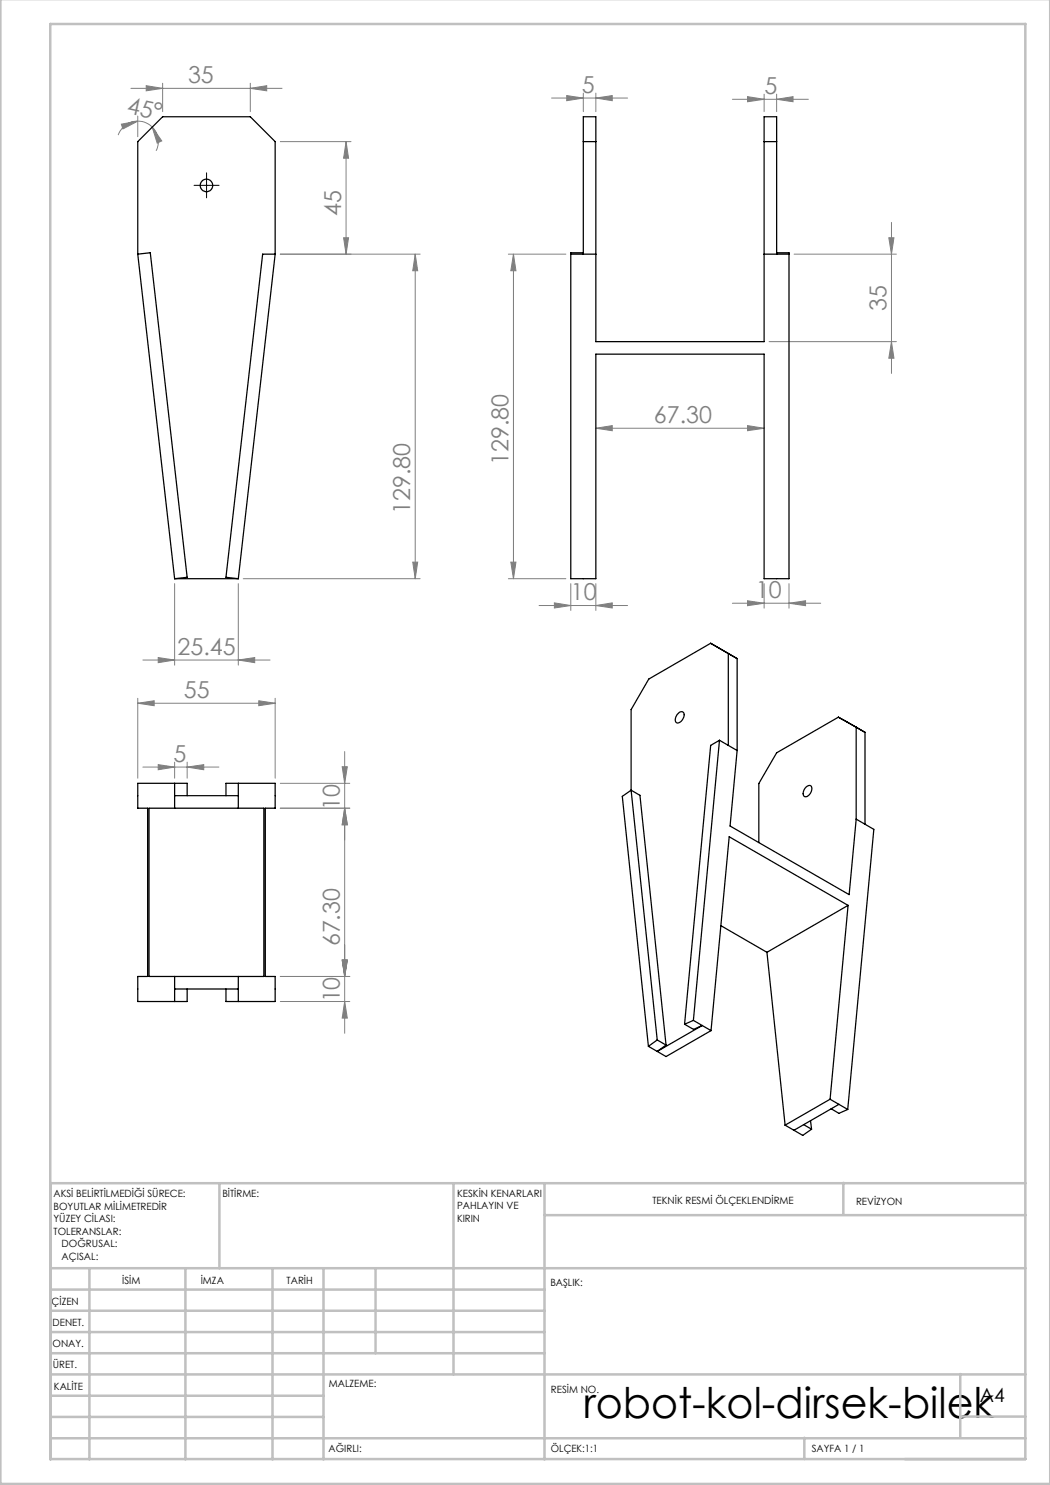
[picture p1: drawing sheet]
<svg xmlns="http://www.w3.org/2000/svg" width="210mm" height="297mm" viewBox="0 0 210 297" stroke-linecap="round" stroke-linejoin="round" font-family="sans-serif">
<g fill="none" stroke="#808080" stroke-width=".2">
<path d="M26.2 17.7h30.2M29.2 17.1l3.3 .6-3.3 .5zM32.5 16.6v5.7M50.1 17.7l3.2-.6v1.1zM50.1 16.6v5.7M110.3 19.6h15.2M113.3 19.1l3.4 .5-3.4 .5zM116.7 18.6v3.7M119.2 19.6l3.2-.5v1zM119.2 18.6v3.7M146.5 19.9h15.2M149.5 19.3l3.3 .6-3.3 .5z"/>
<path d="M152.8 18.8v3.5M155.3 19.9l3.3-.6v1.1zM155.3 18.8v3.5M24.3 24.8l3.3-.6-3 1.6zM27.6 23.2v4.1M27.6 24.2a3.9 3.9 0 0 1 2.8 1.2M27.6 24.2a4.1 4.1 0 0 0-4 2.8M30.4 25.4l1.9 2.8-.9 .4zM30.4 25.4a4.1 4.1 0 0 1 .8 4.8M56.1 28.3h14.1M69.2 28.3v22.5M69.2 28.3l.5 3.3h-1z"/>
<path d="M56.1 50.8h27.9M68.7 47.6h1l-.5 3.2zM83 50.8l.5 3.3h-1zM83 50.8v64.9M101.7 50.8h11.5M102.7 50.8v64.9M102.7 50.8l.5 3.3h-1zM158.8 50.8h20.5M177.8 47.6h1l-.5 3.2zM178.3 44.5v30.2M153.8 68.3h25.5M178.3 68.3l.5 3.3h-1z"/>
<path d="M119.2 85.7l3.2-.6v1zM119.2 85.7h33.6M149.5 85.1l3.3 .6-3.3 .4zM34.9 116.7v16.3M47.7 116.7v16.3M48.6 115.7h35.4M82.5 112.4h1l-.5 3.3zM101.7 115.7h11.5M102.2 112.4h1l-.5 3.3zM114.2 116.7v5.4M119.2 116.7v5.4M152.8 116.7v4.9"/>
<path d="M157.8 116.7v4.9M27.6 139.7v15.9M28.6 132h25.4M31.6 131.5l3.3 .5-3.3 .5zM47.7 132l3.2-.5v1zM55 139.7v15.9M107.8 121.1h17.7M110.9 120.6l3.3 .5-3.3 .5zM119.2 121.1l3.2-.5v1zM146.5 120.6h17.6M149.5 120.2l3.3 .4-3.3 .5zM157.8 120.6l3.3-.4v.9z"/>
<path d="M27.6 140.6l3.2-.4v.9zM27.6 140.6h27.4M28.6 153.4h15.2M31.6 152.9l3.3 .5-3.3 .5zM34.9 152.4v3.2M37.4 153.4l3.3-.5v1zM37.4 152.4v3.2M51.8 140.2l3.2 .4-3.2 .5zM56.1 156.7h13.9M68.4 153.3h1.1l-.6 3.4zM68.9 150.3v56.4M68.9 161.6l.6 3.4h-1.1z"/>
<path d="M70 161.6h-13.9M56.1 195.3h13.9M68.4 192h1.1l-.6 3.3zM56.1 200.3h13.9M68.9 200.3l.6 3.3h-1.1z"/>
</g>
<path d="M40.1 37.1h-1.3M41.3 35.8v-1.2M41.3 38.3v1.3M42.6 37.1h1.2" fill="none" stroke="#000" stroke-width=".2" stroke-dasharray="15.2 1.3 1.3 1.3"/>
<path d="M40 37.1h2.5M41.3 35.8v2.5" fill="none" stroke="#000" stroke-width=".2"/>
<g fill="none" stroke="#c0c0c0" stroke-width=".5">
<path d="M.1 -.1v296.9h209.9v-296.9M10.1 4.8h195v287h-195zM43.9 236.6v17M90.7 236.6v38.3M108.9 236.6v55.3M168.7 236.6v6.3M205.1 236.6h-195v55.3M10.1 253.6h195M10.1 257.9h98.8M17.9 253.6v38.3M37.1 253.6v38.3M54.5 253.6v38.3"/>
<path d="M64.7 253.6v38.3M75.1 253.6v17M108.9 243h96.2M10.1 270.6h98.8M10.1 266.4h98.8M10.1 262.1h98.8M10.1 279.1h54.6M10.1 274.9h195M192.1 274.8v12.7M10.1 287.7h195M10.1 283.4h54.6M160.9 287.5v4.3"/>
<path d="M192.1 283.3h13"/>
</g>
<g fill="#808080">
<path d="M30.4 25.4l1.9 2.8-.9 .4zM24.3 24.8l3.3-.6-3 1.6z"/>
<path d="M47.7 132l3.2-.5v1zM31.6 131.5l3.3 .5-3.3 .5zM50.1 17.7l3.2-.6v1.1zM29.2 17.1l3.3 .6-3.3 .5zM157.8 120.6l3.3-.4v.9zM149.5 120.2l3.3 .4-3.3 .5zM155.3 19.9l3.3-.6v1.1zM149.5 19.3l3.3 .6-3.3 .5z"/>
<path d="M110.9 120.6l3.3 .5-3.3 .5zM119.2 121.1l3.2-.5v1zM113.3 19.1l3.4 .5-3.4 .5zM119.2 19.6l3.2-.5v1z"/>
<path d="M27.6 140.6l3.2-.4v.9zM51.8 140.2l3.2 .4-3.2 .5z"/>
<path d="M149.5 85.1l3.3 .6-3.3 .4zM119.2 85.7l3.2-.6v1z"/>
<path d="M68.9 200.3l.6 3.3h-1.1zM68.4 192h1.1l-.6 3.3zM68.4 192h1.1l-.6 3.3zM68.9 161.6l.6 3.4h-1.1z"/>
<path d="M68.7 47.6h1l-.5 3.2zM69.2 28.3l.5 3.3h-1z"/>
<path d="M102.2 112.4h1l-.5 3.3zM102.7 50.8l.5 3.3h-1zM178.3 68.3l.5 3.3h-1zM177.8 47.6h1l-.5 3.2zM68.9 161.6l.6 3.4h-1.1zM68.4 153.3h1.1l-.6 3.4z"/>
<path d="M83 50.8l.5 3.3h-1zM82.5 112.4h1l-.5 3.3z"/>
<path d="M31.6 152.9l3.3 .5-3.3 .5zM37.4 153.4l3.3-.5v1z"/>
</g>
<g fill="none" stroke="#000" stroke-width=".25">
<path d="M116.7 28.3h2.5M152.8 28.3h2.5M27.6 50.8l2.5-.3 7.3 65-2.5 .2M27.6 50.8l7.3 64.9M27.6 50.8v-22.5l4.9-4.9h17.6l4.9 4.9v22.5M55 50.8h-2.5l-7.3 64.7 2.5 .2M55 50.8l-7.3 64.9M114.2 50.8h5M116.7 50.5h-2.5v65.2h5v-44.9h33.6v44.9h5v-65.2h-2.5M116.7 50.8v-27.4h2.5v44.9h33.6v-44.9h2.5v27.4M152.8 50.8h5M34.9 115.7h12.8"/>
<path d="M145.7 130.7v18.4M34.9 156.7v4.9M34.9 159.1h12.8M37.4 159.1v-2.4h-9.8v4.9h1.9v33.7h-1.9v5h9.8v-2.5M45.2 159.1v-2.4h9.8v4.9h-1.9v33.7h1.9v5h-9.8v-2.5M47.7 156.7v4.9M126.2 158l1.8 1.1 5.2 49.9M126.2 158l5.2 50M126.2 158l-1.7 1.3 5.2 50M135.6 142.7a.68 .68 0 0 1 1-.3 .68 .68 0 0 1 .1 1.1 1.26 1.26 0 0 1-1.4 1 1.36 1.36 0 0 1 .3-1.8zM143.9 148.1l-5.2 56M143.9 148.1l3.5 2"/>
<path d="M143.9 148.1l-1.8 1-5.2 55.8M147.4 150.1l-1.4 15.1 23.8 13.7 1.4-15.1M147.4 150.1v-18.4l-5.3-3-12.3 7.1-3.6 6.1v16.1M161.2 157.4a.64 .64 0 0 1 .8-.3 .64 .64 0 0 1 .3 .9 1.37 1.37 0 0 1-1.5 1.3 1.46 1.46 0 0 1 .4-1.9zM167.7 143.4l-12.4 7.2-3.5 6.1v11.8M167.7 143.4l3.5 2v18.4M167.7 143.4l5.3 3.1v18.3M29.8 161.6h23v33.7h-23zM171.2 163.8l3.6 2.1-5.3 56M34.9 195.3v5M34.9 197.8h12.8M47.7 195.3v5"/>
<path d="M144.2 185.1l9.2 5.4M153.4 190.5l3.6 34.5M169.6 181.1l-3.6 38.7M169.6 181.1l-23.8-13.7-3.6 38.7M169.6 181.1l-16.2 9.4M131.4 208l-1.7 1.3M131.4 208l1.8 1M136.9 204.9l1.8 1 1.7-.8-9 5.2 1.8-1.3M138.7 204.1l3.5 2M138.7 204.1l-1.8 .8M142.2 206.1l-9 5.2-3.5-2M166 219.8l3.5 2.1"/>
<path d="M166 219.8l-9 5.2M157 225l3.5 2.1 1.8-1.3M160.7 224.9l1.6 .9M162.1 224.1l.2 1.7M166.2 221.8l1.6 .9 1.7-.8M167.8 220.9l-9 5.2"/>
<circle cx="41.3" cy="37.1" r="1.26"/>
</g>
<text font-size="8.5" x="116.7" y="283.5">robot-kol-dirsek-bilek</text>
<g font-size="4.7" fill="#808080">
<text x="37.6" y="16.6">35</text>
<text x="25.2" y="22.6" transform="rotate(12 25.2 22.6)">45°</text>
<text x="116.3" y="18.6">5</text>
<text x="152.9" y="18.8">5</text>
<text x="68.2" y="43.1" transform="rotate(-90 68.2 43.1)">45</text>
<text x="177.3" y="62.1" transform="rotate(-90 177.3 62.1)">35</text>
<text x="130.8" y="84.6">67.30</text>
<text x="101.7" y="93" transform="rotate(-90 101.7 93)">129.80</text>
<text x="82" y="102.8" transform="rotate(-90 82 102.8)">129.80</text>
<text x="151.2" y="119.6">10</text>
<text x="114.2" y="120.1">10</text>
<text x="35.5" y="131">25.45</text>
<text x="36.8" y="139.6">55</text>
<text x="34.7" y="152.4">5</text>
<text x="68" y="162" transform="rotate(-90 68 162)">10</text>
<text x="68" y="189.3" transform="rotate(-90 68 189.3)">67.30</text>
<text x="68" y="200.5" transform="rotate(-90 68 200.5)">10</text>
</g>
<text font-size="3.9" x="196" y="280.4">A4</text>
<g font-size="2">
<text x="10.7" y="239.5">AKSİ BELİRTİLMEDİĞİ SÜRECE:</text>
<text x="44.5" y="239.5">BİTİRME:</text>
<text x="91.4" y="239.4">KESKİN KENARLARI</text>
<text x="10.7" y="242">BOYUTLAR MİLİMETREDİR</text>
<text x="10.7" y="244.5">YÜZEY CİLASI:</text>
<text x="91.4" y="241.9">PAHLAYIN VE</text>
<text x="91.4" y="244.4">KIRIN</text>
<text x="130.5" y="240.8">TEKNİK RESMİ ÖLÇEKLENDİRME</text>
<text x="171.2" y="241">REVİZYON</text>
<text x="10.7" y="247">TOLERANSLAR:</text>
<text x="12.3" y="249.5">DOĞRUSAL:</text>
<text x="12.3" y="252">AÇISAL:</text>
<text x="24.4" y="256.9">İSİM</text>
<text x="40.1" y="256.8">İMZA</text>
<text x="57.3" y="256.8">TARİH</text>
<text x="110.1" y="257.1">BAŞLIK:</text>
<text x="10.3" y="260.9">ÇİZEN</text>
<text x="10.5" y="269.3">ONAY.</text>
<text x="10.5" y="265.2">DENET.</text>
<text x="10.6" y="273.6">ÜRET.</text>
<text x="10.8" y="278">KALİTE</text>
<text x="65.8" y="277.4">MALZEME:</text>
<text x="110.2" y="278.5">RESİM NO.</text>
<text x="65.7" y="290.4">AĞIRLI:</text>
<text x="110.2" y="290.5">ÖLÇEK:1:1</text>
<text x="162.4" y="290.4">SAYFA 1 / 1</text>
</g>
</svg>
